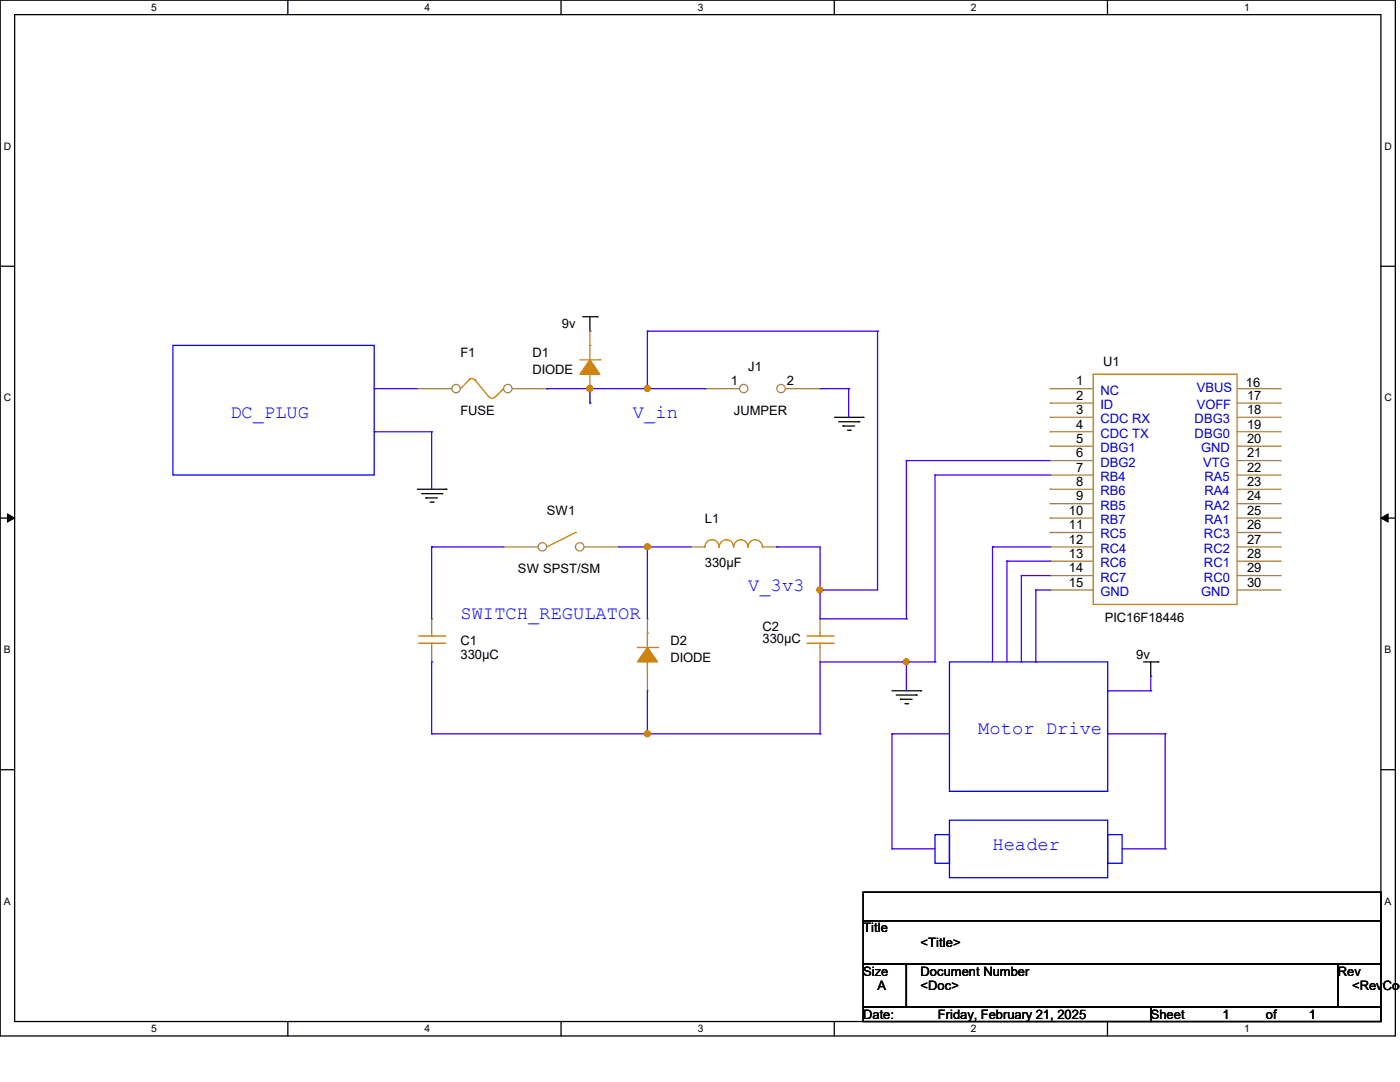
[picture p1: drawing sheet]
<svg xmlns="http://www.w3.org/2000/svg" width="279mm" height="216mm" viewBox="0 0 279 216" stroke-linecap="round" stroke-linejoin="round" font-family="sans-serif">
<path d="M0 0h278.5v206.7h-278.5zM2.9 2.9h272.7v200.9h-272.7z" fill="none" stroke="#000" stroke-width=".25"/>
<g fill="#fff">
<path d="M30.2 .3h1.1v2.3h-1.1z"/>
<path d="M30.2 204.1h1.1v2.3h-1.1z"/>
</g>
<path d="M57.4 0v2.9M57.4 203.8v2.9" fill="none" stroke="#000" stroke-width=".25"/>
<g fill="#fff">
<path d="M84.7 .3h1.1v2.3h-1.1z"/>
<path d="M84.7 204.1h1.1v2.3h-1.1z"/>
</g>
<path d="M112 0v2.9M112 203.8v2.9" fill="none" stroke="#000" stroke-width=".25"/>
<g fill="#fff">
<path d="M139.2 .3h1.1v2.3h-1.1z"/>
<path d="M139.2 204.1h1.1v2.3h-1.1z"/>
</g>
<path d="M166.5 0v2.9M166.5 203.8v2.9" fill="none" stroke="#000" stroke-width=".25"/>
<g fill="#fff">
<path d="M193.8 .3h1.1v2.3h-1.1z"/>
<path d="M193.8 204.1h1.1v2.3h-1.1z"/>
</g>
<path d="M221 0v2.9M221 203.8v2.9" fill="none" stroke="#000" stroke-width=".25"/>
<g fill="#fff">
<path d="M248.3 .3h1.1v2.3h-1.1z"/>
<path d="M248.3 204.1h1.1v2.3h-1.1z"/>
<path d="M.8 28h1.4v2.3h-1.4z"/>
<path d="M276.3 28h1.4v2.3h-1.4z"/>
<path d="M.8 78.2h1.4v2.3h-1.4z"/>
<path d="M276.3 78.2h1.4v2.3h-1.4z"/>
</g>
<path d="M0 53.1h2.9M275.6 53.1h2.9" fill="none" stroke="#000" stroke-width=".25"/>
<g fill="#fff">
<path d="M.8 128.5h1.3v2.2h-1.3z"/>
<path d="M276.3 128.5h1.3v2.2h-1.3z"/>
</g>
<path d="M0 103.4h2.9M275.6 103.4h2.9" fill="none" stroke="#000" stroke-width=".25"/>
<path d="M1.5 102.5l1.4 .9-1.4 .8zM275.6 103.4l1.4-.9v1.7z" fill="#000" stroke="#000" stroke-width=".2"/>
<g fill="#fff">
<path d="M.8 178.7h1.3v2.2h-1.3z"/>
<path d="M276.3 178.7h1.3v2.2h-1.3z"/>
</g>
<g fill="none" stroke="#000" stroke-width=".25">
<path d="M116.3 63.2h2.9M117.7 66.1h.1M117.7 63.2v2.9M119.2 63.2h.1M83.3 97.6h5.7M84.2 98.5h4M85 99.4h.1M85 99.4h2.3M88.2 98.5h.1M89 97.6h.1M166.5 83.3h5.8M167.4 84.2h4"/>
<path d="M168.2 85h.1M168.2 85h2.4M169.1 85.9h.6M169.7 85.9h.1M171.4 84.2h.1M172.3 83.3h.1M85.9 100.2h.5M86.4 100.2h.1M178 137.8h5.7M178.9 138.7h4M179.7 139.5h.1M179.7 139.5h2.3"/>
<path d="M182.9 138.7h.1M183.7 137.8h.1M228.2 132.1h2.9M229.7 135h.1M229.7 132.1v2.9M231.1 132.1h.1M0 153.6h2.9M180.6 140.4h.5M181.1 140.4h.1M275.6 153.6h2.9M172.3 178h103.3v5.7h-103.3zM172.3 183.7h103.3v8.7h-103.3z"/>
<path d="M172.3 192.4h8.6v8.6h-8.6zM180.9 192.4h86.1v8.6h-86.1zM267 192.4h8.6v8.6h-8.6zM172.3 201h57.4v2.8h-57.4zM229.7 201h45.9v2.8h-45.9z"/>
</g>
<path d="M34.5 68.9h40.2v25.9h-40.2zM189.5 132.1h31.6v25.8h-31.6zM186.6 166.5h2.9v5.8h-2.9zM189.5 163.7h31.6v11.4h-31.6zM221.1 166.5h2.8v5.8h-2.8z" fill="none" stroke="#00f" stroke-width=".25"/>
<path d="M114.9 106.3h.1M114.9 106.3l-5.8 2.8" fill="none" stroke="#cc8006" stroke-width=".25"/>
<circle cx="108.3" cy="109.1" r=".84" fill="#fff" stroke="#a84" stroke-width=".25"/>
<path d="M100.5 109.1h.1M100.5 109.1h6.9" fill="none" stroke="#a84" stroke-width=".25"/>
<circle cx="115.7" cy="109.1" r=".84" fill="#fff" stroke="#a84" stroke-width=".25"/>
<path d="M116.6 109.1h6.9M123.5 109.1h.1" fill="none" stroke="#a84" stroke-width=".25"/>
<circle cx="148.4" cy="77.5" r=".84" fill="#fff" stroke="#a84" stroke-width=".25"/>
<path d="M140.7 77.6h.1M140.7 77.6h6.9" fill="none" stroke="#a84" stroke-width=".25"/>
<circle cx="155.9" cy="77.5" r=".84" fill="#fff" stroke="#a84" stroke-width=".25"/>
<g fill="none" stroke="#a84" stroke-width=".25">
<path d="M156.8 77.6h6.9M163.7 77.6h.1M209.6 77.6h.1M209.6 77.6h8.6M246.9 77.6h8.6M255.5 77.6h.1M209.6 80.4h.1M209.6 83.3h.1M209.6 86.1h.1M209.6 89h.1M209.6 91.9h.1M209.6 94.8h.1"/>
<path d="M209.6 97.6h.1M209.6 80.4h8.6M209.6 83.3h8.6M209.6 86.1h8.6M209.6 89h8.6M209.6 91.9h8.6M209.6 94.8h8.6M209.6 97.6h8.6M246.9 80.4h8.6M246.9 83.3h8.6M246.9 86.1h8.6M246.9 89h8.6"/>
<path d="M246.9 91.9h8.6M246.9 94.8h8.6M246.9 97.6h8.6M255.5 83.3h.1M255.5 86.1h.1M255.5 89h.1M255.5 91.9h.1M255.5 94.8h.1M255.5 97.6h.1M255.5 80.4h.1M209.6 100.5h.1M209.6 103.4h.1"/>
<path d="M209.6 106.3h.1M209.6 109.1h.1M209.6 112h.1M209.6 114.9h.1M209.6 117.7h.1M209.6 100.5h8.6M209.6 103.4h8.6M209.6 106.3h8.6M209.6 109.1h8.6M209.6 112h8.6M209.6 114.9h8.6M209.6 117.7h8.6"/>
<path d="M246.9 100.5h8.6M246.9 103.4h8.6M246.9 106.3h8.6M246.9 109.1h8.6M246.9 112h8.6M246.9 114.9h8.6M246.9 117.7h8.6M255.5 103.4h.1M255.5 100.5h.1M255.5 106.3h.1M255.5 109.1h.1M255.5 112h.1"/>
<path d="M255.5 114.9h.1M255.5 117.7h.1M86.1 123.5h.1M86.1 132.1h.1M86.1 123.5v2.8M86.1 129.2v2.9M163.7 123.5h.1M163.7 132.1h.1M163.7 123.5v2.8M163.7 129.2v2.9"/>
</g>
<g fill="none" stroke="#cc8006" stroke-width=".25">
<path d="M93.6 75.8a.81 .81 0 0 1 1.2 0M93.6 75.8h.1M93.6 75.8l-1.7 1.8M94.8 75.8h.1M94.8 75.8l2.8 3.4M98.7 79.2a.58 .58 0 0 1-1 0M100.5 77.6h.1M100.5 77.6l-1.7 1.6M218.2 74.7h28.7v45.9h-28.7zM83.6 128.4h5.1M83.6 126.9h5.1M86.1 126.9h.1"/>
<path d="M86.1 128.4h.1M86.1 126.3v.6M86.1 128.4v.8M88.7 128.4h.1M88.7 126.9h.1M161.1 128.4h5.1M161.1 126.9h5.1M163.7 126.9h.1M163.7 128.4h.1M163.7 126.3v.6M163.7 128.4v.8M166.2 128.4h.1"/>
<path d="M166.2 126.9h.1"/>
</g>
<circle cx="91" cy="77.5" r=".84" fill="#fff" stroke="#a84" stroke-width=".25"/>
<path d="M83.3 77.6h.1M83.3 77.6h6.9" fill="none" stroke="#a84" stroke-width=".25"/>
<circle cx="101.4" cy="77.5" r=".84" fill="#fff" stroke="#a84" stroke-width=".25"/>
<g fill="none" stroke="#a84" stroke-width=".25">
<path d="M102.2 77.6h6.9M109.1 77.6h.1M117.7 66.1h.1M117.7 66.1v2.8M117.7 77.6v2.8M117.7 80.4h.1M137.8 109.1h.1M137.8 109.1h2.9M152.2 109.1h2.8M155 109.1h.1M129.2 137.8h.1M129.2 123.5h.1"/>
<path d="M129.2 123.5v2.8M129.2 135v2.8"/>
</g>
<g fill="none" stroke="#cc8006" stroke-width=".25">
<path d="M115.7 71.8h4M117.7 74.7h.1M117.7 68.9h.1M117.7 68.9v2.9M117.7 74.7v2.9M119.7 71.8h.1M140.7 109.1a1.42 1.42 0 0 1 1.4-1.4 1.42 1.42 0 0 1 1.4 1.4M143.6 109.1a1.42 1.42 0 0 1 1.4-1.4 1.42 1.42 0 0 1 1.4 1.4M146.4 109.1a1.42 1.42 0 0 1 1.5-1.4 1.42 1.42 0 0 1 1.4 1.4M149.3 109.1a1.42 1.42 0 0 1 1.5-1.4h-.1a1.42 1.42 0 0 1 1.4 1.4M127.2 129.2h4M129.2 132.1h.1"/>
<path d="M129.2 126.3h.1M129.2 126.3v2.9M129.2 132.1v2.9M131.2 129.2h.1"/>
</g>
<g fill="#cc8006" stroke="#cc8006" stroke-width=".25">
<path d="M129.2 129.2l2 2.9h-4z" fill-rule="evenodd"/>
<path d="M117.7 71.8l2 2.9h-4z" fill-rule="evenodd"/>
</g>
<g fill="none" stroke="#4200ff" stroke-width=".25">
<path d="M74.7 77.6h.1M74.7 77.6h8.6M109.1 77.6h.1M109.1 77.6h31.6M117.7 77.6h.1M117.7 77.6v2.8M129.2 77.6h.1M129.2 66.1h.1M129.2 66.1v11.5M129.2 66.1h45.9M140.7 77.6h.1M163.7 77.6h5.7"/>
<path d="M169.4 77.6h.1M169.4 77.6v5.7M175.1 66.1h.1M175.1 66.1v51.6h-11.4M74.7 86.1h.1M74.7 86.1h11.4M86.1 86.1h.1M86.1 86.1v11.5M117.7 80.4h.1M180.9 91.9h.1M180.9 91.9v31.6M180.9 91.9h28.7"/>
<path d="M186.6 94.8h.1M186.6 94.8h23M186.6 94.8v37.3M86.1 109.1h.1M86.1 109.1v14.4M86.1 109.1h14.4M123.5 109.1h14.3M129.2 109.1h.1M129.2 109.1v14.4M155 109.1h.1M155 109.1h8.7v14.4h17.2M163.7 117.7h.1"/>
<path d="M198.1 109.1h.1M198.1 109.1h11.5M198.1 109.1v23M201 112h.1M201 112h8.6M201 112v20.1M203.8 114.9h.1M203.8 114.9h5.8M203.8 114.9v17.2M206.7 117.7h.1M206.7 117.7h2.9M206.7 117.7v14.4"/>
<path d="M86.1 132.1h.1M86.1 132.1v14.3M129.2 137.8v8.6M180.9 123.5h.1M180.9 132.1h.1M180.9 132.1v5.7M186.6 132.1h.1M186.6 132.1h-22.9v14.3M203.8 132.1h.1M206.7 132.1h.1M221.1 137.8h.1M221.1 137.8h8.6"/>
<path d="M229.7 137.8h.1M229.7 135v2.8M86.1 146.4h.1M86.1 146.4h77.6M129.2 146.4h.1M163.7 146.4h.1M178 146.4h.1M178 146.4h11.5M178 146.4v23M221.1 146.4h.1M221.1 146.4h11.4M232.5 146.4h.1"/>
<path d="M232.5 146.4v23M178 169.4h.1M178 169.4h8.6M223.9 169.4h8.6M232.5 169.4h.1"/>
</g>
<g fill="#f00" stroke="#f00" stroke-width=".25">
<circle cx="129.2" cy="77.5" r=".55"/>
<circle cx="163.6" cy="117.7" r=".55"/>
<circle cx="129.2" cy="109.1" r=".55"/>
<circle cx="129.2" cy="146.4" r=".55"/>
<circle cx="180.8" cy="132.1" r=".55"/>
<circle cx="117.7" cy="77.5" r=".56"/>
</g>
<g font-size="3.7" fill="#00f">
<text x="46" y="83.4">DC_PLUG</text>
<text x="126.3" y="83.4">V_in</text>
<text x="149.3" y="117.9">V_3v3</text>
<text x="91.9" y="123.6">SWITCH_REGULATOR</text>
<text x="195.2" y="146.6">Motor Drive</text>
<text x="198.1" y="169.5">Header</text>
</g>
<g font-size="2.6">
<text x="112.1" y="65.5">9v</text>
<text x="91.9" y="71.2">F1</text>
<text x="106.3" y="71.2">D1</text>
<text x="106.3" y="74.7">DIODE</text>
<text x="145.9" y="76.9">1</text>
<text x="149.3" y="74.1">J1</text>
<text x="157" y="76.9">2</text>
<text x="214.8" y="76.9">1</text>
<text x="220.2" y="73">U1</text>
<text x="248.6" y="77.3">16</text>
<text x="91.9" y="82.8">FUSE</text>
<text x="146.4" y="82.8">JUMPER</text>
<text x="214.8" y="79.8">2</text>
<text x="214.8" y="82.6">3</text>
<text x="248.9" y="82.6">18</text>
<text x="248.9" y="79.8">17</text>
<text x="214.8" y="85.5">4</text>
<text x="214.8" y="88.4">5</text>
<text x="248.9" y="85.5">19</text>
<text x="248.9" y="88.4">20</text>
<text x="214.8" y="91.3">6</text>
<text x="214.8" y="94.1">7</text>
<text x="248.9" y="91.3">21</text>
<text x="248.9" y="94.1">22</text>
<text x="214.8" y="99.9">9</text>
<text x="214.8" y="97">8</text>
<text x="248.9" y="97">23</text>
<text x="248.9" y="99.9">24</text>
<text x="109.1" y="102.8">SW1</text>
<text x="140.7" y="104.3">L1</text>
<text x="213.3" y="102.7">10</text>
<text x="213.3" y="105.6">11</text>
<text x="248.9" y="102.7">25</text>
<text x="248.9" y="105.6">26</text>
<text x="140.7" y="113.2">330µF</text>
<text x="213.3" y="108.5">12</text>
<text x="213.3" y="111.3">13</text>
<text x="248.9" y="108.5">27</text>
<text x="248.9" y="111.3">28</text>
<text x="103.4" y="114.3">SW SPST/SM</text>
<text x="213.3" y="114.2">14</text>
<text x="213.3" y="117.1">15</text>
<text x="248.9" y="114.2">29</text>
<text x="248.9" y="117.1">30</text>
<text x="152.2" y="125.8">C2</text>
<text x="220.5" y="124.1">PIC16F18446</text>
<text x="91.9" y="128.7">C1</text>
<text x="91.9" y="131.5">330µC</text>
<text x="133.8" y="128.7">D2</text>
<text x="152.2" y="128.4">330µC</text>
<text x="226.8" y="131.5">9v</text>
<text x="133.8" y="132.1">DIODE</text>
<text x="172.3" y="186.1">Title</text>
<text x="183.7" y="188.9">&lt;Title&gt;</text>
<text x="172.3" y="194.7">Size</text>
<text x="175.1" y="197.6">A</text>
<text x="183.7" y="194.7">Document Number</text>
<text x="183.7" y="197.6">&lt;Doc&gt;</text>
<text x="267" y="194.7">Rev</text>
<text x="269.8" y="197.6">&lt;RevCod</text>
<text x="172.3" y="203.3">Date:</text>
<text x="187.2" y="203.3">Friday, February 21, 2025</text>
<text x="229.7" y="203.3">Sheet</text>
<text x="244" y="203.3">1</text>
<text x="252.6" y="203.3">of</text>
<text x="261.2" y="203.3">1</text>
</g>
<g font-size="2.6" fill="#00c">
<text x="219.6" y="78.7">NC</text>
<text x="219.6" y="81.6">ID</text>
<text x="238.8" y="78.1">VBUS</text>
<text x="238.8" y="81.6">VOFF</text>
<text x="219.6" y="84.5">CDC RX</text>
<text x="219.6" y="87.3">CDC TX</text>
<text x="238.4" y="84.5">DBG3</text>
<text x="238.4" y="87.3">DBG0</text>
<text x="219.6" y="90.2">DBG1</text>
<text x="219.6" y="93.1">DBG2</text>
<text x="219.6" y="96">RB4</text>
<text x="239.7" y="90.2">GND</text>
<text x="240.1" y="93.1">VTG</text>
<text x="240.4" y="96">RA5</text>
<text x="219.6" y="101.7">RB5</text>
<text x="219.6" y="98.8">RB6</text>
<text x="240.4" y="98.8">RA4</text>
<text x="240.4" y="101.7">RA2</text>
<text x="219.6" y="104.6">RB7</text>
<text x="219.6" y="107.4">RC5</text>
<text x="240.3" y="107.4">RC3</text>
<text x="240.4" y="104.6">RA1</text>
<text x="219.6" y="110.3">RC4</text>
<text x="219.6" y="113.2">RC6</text>
<text x="240.3" y="110.3">RC2</text>
<text x="240.3" y="113.2">RC1</text>
<text x="219.6" y="116">RC7</text>
<text x="219.6" y="118.9">GND</text>
<text x="239.7" y="118.9">GND</text>
<text x="240.3" y="116">RC0</text>
</g>
<g font-size="2.1">
<text x="30.2" y="2.2">5</text>
<text x="84.7" y="2.2">4</text>
<text x="139.2" y="2.2">3</text>
<text x="193.8" y="2.2">2</text>
<text x="248.3" y="2.2">1</text>
<text x=".8" y="29.8">D</text>
<text x="276.3" y="29.8">D</text>
<text x=".8" y="80.1">C</text>
<text x="276.3" y="80.1">C</text>
<text x=".8" y="130.3">B</text>
<text x="276.3" y="130.3">B</text>
<text x=".8" y="180.5">A</text>
<text x="276.3" y="180.5">A</text>
<text x="30.2" y="206">5</text>
<text x="84.7" y="206">4</text>
<text x="139.2" y="206">3</text>
<text x="193.8" y="206">2</text>
<text x="248.3" y="206">1</text>
</g>
</svg>
